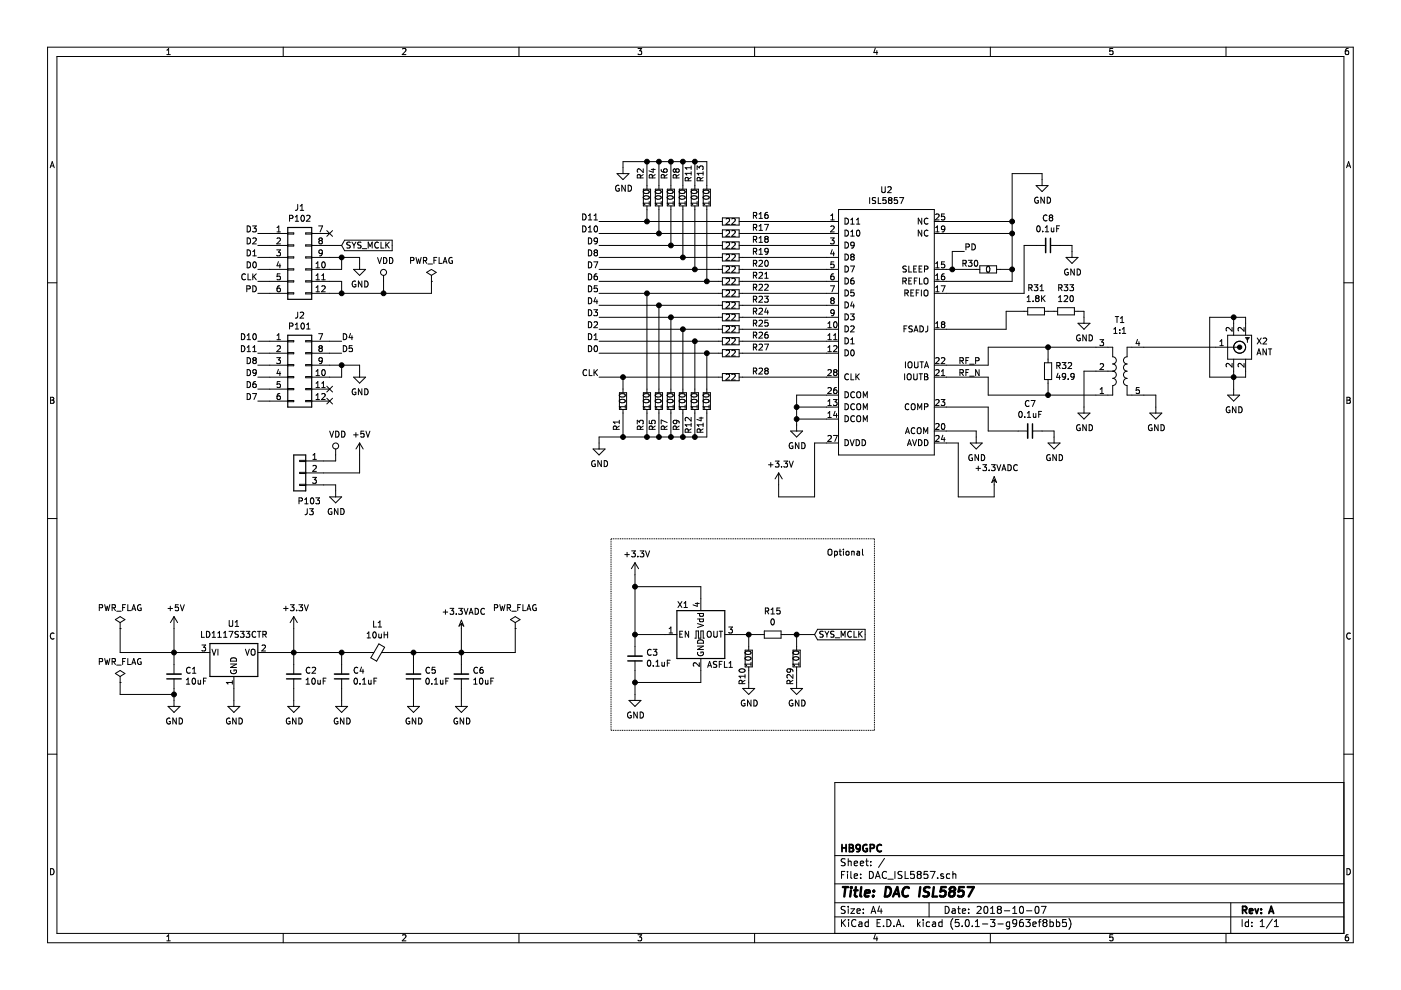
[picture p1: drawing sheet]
EESchema Schematic File Version 4
LIBS:DAC_ISL5857-cache
EELAYER 26 0
EELAYER END
$Descr A4 11693 8268
encoding utf-8
Sheet 1 1
Title "DAC ISL5857"
Date "2018-10-07"
Rev "A"
Comp "HB9GPC"
Comment1 ""
Comment2 ""
Comment3 ""
Comment4 ""
$EndDescr
$Comp
L DRA818:ISL5857 U2
U 1 1
P 7400 2750
F 0 "U2" H 7400 3915 50  0000 C CNN
F 1 "ISL5857" H 7400 3824 50  0000 C CNN
F 2 "Package_SO:TSSOP-28_4.4x9.7mm_P0.65mm" H 7350 3400 50  0001 C CNN
F 3 "" H 7350 3400 50  0001 C CNN
	1    7400 2750
	1    0    0    -1  
$EndComp
Wire Wire Line
	7900 3050 8250 3050
Wire Wire Line
	8250 3050 8250 2900
Wire Wire Line
	8250 2900 8750 2900
Wire Wire Line
	7900 3150 8250 3150
Wire Wire Line
	8250 3150 8250 3300
Wire Wire Line
	8250 3300 8750 3300
Wire Wire Line
	9150 3100 9050 3100
Wire Wire Line
	9050 3100 9050 3400
$Comp
L DRA818:ANT X2
U 1 1
P 10250 3000
F 0 "X2" V 10396 2762 50  0000 R CNN
F 1 "ANT" V 10305 2762 50  0000 R CNN
F 2 "Connector_Coaxial:SMA_Molex_73251-1153_EdgeMount_Horizontal" H 10250 3000 50  0001 C CNN
F 3 "" H 10250 3000 50  0001 C CNN
	1    10250 3000
	0    -1   -1   0   
$EndComp
Wire Wire Line
	9550 3300 9650 3300
Wire Wire Line
	9650 3300 9650 3400
Wire Wire Line
	9550 2900 10150 2900
$Comp
L Device:R_Small R32
U 1 1
P 8750 3100
F 0 "R32" H 8809 3146 50  0000 L CNN
F 1 "49.9" H 8809 3055 50  0000 L CNN
F 2 "Resistor_SMD:R_0603_1608Metric_Pad1.05x0.95mm_HandSolder" H 8750 3100 50  0001 C CNN
F 3 "~" H 8750 3100 50  0001 C CNN
	1    8750 3100
	1    0    0    -1  
$EndComp
Wire Wire Line
	8750 3000 8750 2900
Connection ~ 8750 2900
Wire Wire Line
	8750 2900 9150 2900
Wire Wire Line
	8750 3200 8750 3300
Connection ~ 8750 3300
Wire Wire Line
	8750 3300 9150 3300
Wire Wire Line
	10300 3100 10300 3150
Wire Wire Line
	10400 3150 10400 3100
Wire Wire Line
	10300 3150 10300 3250
Wire Wire Line
	10300 2700 10300 2650
Wire Wire Line
	10300 2650 10400 2650
Wire Wire Line
	10400 2650 10400 2700
Wire Wire Line
	10300 2650 10100 2650
Connection ~ 10300 2650
Wire Wire Line
	10100 3150 10300 3150
Wire Wire Line
	10100 2650 10100 3150
Connection ~ 10300 3150
Wire Wire Line
	10300 3150 10400 3150
$Comp
L Device:R_Small R31
U 1 1
P 8650 2600
F 0 "R31" V 8454 2600 50  0000 C CNN
F 1 "1.8K" V 8545 2600 50  0000 C CNN
F 2 "Resistor_SMD:R_0603_1608Metric_Pad1.05x0.95mm_HandSolder" H 8650 2600 50  0001 C CNN
F 3 "~" H 8650 2600 50  0001 C CNN
	1    8650 2600
	0    1    1    0   
$EndComp
$Comp
L Device:R_Small R33
U 1 1
P 8900 2600
F 0 "R33" V 8704 2600 50  0000 C CNN
F 1 "120" V 8795 2600 50  0000 C CNN
F 2 "Resistor_SMD:R_0603_1608Metric_Pad1.05x0.95mm_HandSolder" H 8900 2600 50  0001 C CNN
F 3 "~" H 8900 2600 50  0001 C CNN
	1    8900 2600
	0    1    1    0   
$EndComp
Wire Wire Line
	8750 2600 8800 2600
Wire Wire Line
	8400 2600 8550 2600
Wire Wire Line
	9000 2600 9050 2600
Wire Wire Line
	7900 2350 8450 2350
Wire Wire Line
	8450 1850 8450 1450
Wire Wire Line
	7900 1850 8450 1850
Connection ~ 8450 1850
Wire Wire Line
	7900 1950 8450 1950
Connection ~ 8450 1950
Wire Wire Line
	8450 1950 8450 1850
Wire Wire Line
	7900 2750 8400 2750
Wire Wire Line
	8400 2600 8400 2750
Wire Wire Line
	9050 2600 9050 2650
$Comp
L Device:C_Small C8
U 1 1
P 8750 2050
F 0 "C8" V 8521 2050 50  0000 C CNN
F 1 "0.1uF" V 8612 2050 50  0000 C CNN
F 2 "Capacitor_SMD:C_0603_1608Metric_Pad1.05x0.95mm_HandSolder" H 8750 2050 50  0001 C CNN
F 3 "~" H 8750 2050 50  0001 C CNN
	1    8750 2050
	0    1    1    0   
$EndComp
Wire Wire Line
	8650 2050 8550 2050
Wire Wire Line
	7900 2450 8550 2450
Wire Wire Line
	8850 2050 8950 2050
Wire Wire Line
	8950 2050 8950 2100
Wire Wire Line
	8550 2050 8550 2450
$Comp
L Device:C_Small C7
U 1 1
P 8600 3600
F 0 "C7" V 8371 3600 50  0000 C CNN
F 1 "0.1uF" V 8462 3600 50  0000 C CNN
F 2 "Capacitor_SMD:C_0603_1608Metric_Pad1.05x0.95mm_HandSolder" H 8600 3600 50  0001 C CNN
F 3 "~" H 8600 3600 50  0001 C CNN
	1    8600 3600
	0    1    1    0   
$EndComp
Wire Wire Line
	7900 3400 8250 3400
Wire Wire Line
	8700 3600 8800 3600
Wire Wire Line
	8800 3600 8800 3650
Wire Wire Line
	8250 3400 8250 3600
Wire Wire Line
	8250 3600 8500 3600
Wire Wire Line
	7900 3600 8150 3600
Wire Wire Line
	8150 3600 8150 3650
$Comp
L power:GND #PWR022
U 1 1
P 8700 1500
F 0 "#PWR022" H 8700 1250 50  0001 C CNN
F 1 "GND" H 8705 1327 50  0000 C CNN
F 2 "" H 8700 1500 50  0001 C CNN
F 3 "" H 8700 1500 50  0001 C CNN
	1    8700 1500
	1    0    0    -1  
$EndComp
Wire Wire Line
	6900 3300 6650 3300
Wire Wire Line
	6900 3400 6650 3400
Wire Wire Line
	6900 3500 6650 3500
Wire Wire Line
	6650 3300 6650 3400
Connection ~ 6650 3400
Wire Wire Line
	6650 3400 6650 3500
Connection ~ 6650 3500
Wire Wire Line
	6650 3500 6650 3550
$Comp
L power:+3.3V #PWR015
U 1 1
P 6500 4050
F 0 "#PWR015" H 6500 3900 50  0001 C CNN
F 1 "+3.3V" H 6515 4223 50  0000 C CNN
F 2 "" H 6500 4050 50  0001 C CNN
F 3 "" H 6500 4050 50  0001 C CNN
	1    6500 4050
	1    0    0    -1  
$EndComp
$Comp
L power:GND #PWR025
U 1 1
P 8950 2100
F 0 "#PWR025" H 8950 1850 50  0001 C CNN
F 1 "GND" H 8955 1927 50  0000 C CNN
F 2 "" H 8950 2100 50  0001 C CNN
F 3 "" H 8950 2100 50  0001 C CNN
	1    8950 2100
	1    0    0    -1  
$EndComp
$Comp
L power:GND #PWR026
U 1 1
P 9050 2650
F 0 "#PWR026" H 9050 2400 50  0001 C CNN
F 1 "GND" H 9055 2477 50  0000 C CNN
F 2 "" H 9050 2650 50  0001 C CNN
F 3 "" H 9050 2650 50  0001 C CNN
	1    9050 2650
	1    0    0    -1  
$EndComp
$Comp
L power:GND #PWR030
U 1 1
P 10300 3250
F 0 "#PWR030" H 10300 3000 50  0001 C CNN
F 1 "GND" H 10305 3077 50  0000 C CNN
F 2 "" H 10300 3250 50  0001 C CNN
F 3 "" H 10300 3250 50  0001 C CNN
	1    10300 3250
	1    0    0    -1  
$EndComp
$Comp
L power:GND #PWR029
U 1 1
P 9650 3400
F 0 "#PWR029" H 9650 3150 50  0001 C CNN
F 1 "GND" H 9655 3227 50  0000 C CNN
F 2 "" H 9650 3400 50  0001 C CNN
F 3 "" H 9650 3400 50  0001 C CNN
	1    9650 3400
	1    0    0    -1  
$EndComp
$Comp
L power:GND #PWR027
U 1 1
P 9050 3400
F 0 "#PWR027" H 9050 3150 50  0001 C CNN
F 1 "GND" H 9055 3227 50  0000 C CNN
F 2 "" H 9050 3400 50  0001 C CNN
F 3 "" H 9050 3400 50  0001 C CNN
	1    9050 3400
	1    0    0    -1  
$EndComp
$Comp
L power:GND #PWR024
U 1 1
P 8800 3650
F 0 "#PWR024" H 8800 3400 50  0001 C CNN
F 1 "GND" H 8805 3477 50  0000 C CNN
F 2 "" H 8800 3650 50  0001 C CNN
F 3 "" H 8800 3650 50  0001 C CNN
	1    8800 3650
	1    0    0    -1  
$EndComp
$Comp
L power:GND #PWR020
U 1 1
P 8150 3650
F 0 "#PWR020" H 8150 3400 50  0001 C CNN
F 1 "GND" H 8155 3477 50  0000 C CNN
F 2 "" H 8150 3650 50  0001 C CNN
F 3 "" H 8150 3650 50  0001 C CNN
	1    8150 3650
	1    0    0    -1  
$EndComp
Text Label 5000 1850 2    50   ~ 0
D11
Text Label 5000 1950 2    50   ~ 0
D10
Text Label 5000 2050 2    50   ~ 0
D9
Text Label 5000 2150 2    50   ~ 0
D8
Text Label 5000 2250 2    50   ~ 0
D7
Text Label 5000 2350 2    50   ~ 0
D6
Text Label 5000 2450 2    50   ~ 0
D5
Text Label 5000 2550 2    50   ~ 0
D4
Text Label 5000 2650 2    50   ~ 0
D3
Text Label 5000 2750 2    50   ~ 0
D2
Text Label 5000 2850 2    50   ~ 0
D1
Text Label 5000 2950 2    50   ~ 0
D0
Text Label 5000 3150 2    50   ~ 0
CLK
Text Label 8000 3050 0    50   ~ 0
RF_P
Text Label 8000 3150 0    50   ~ 0
RF_N
$Comp
L DRA818:MABAES0060 T1
U 1 1
P 9350 3100
F 0 "T1" H 9350 2675 50  0000 C CNN
F 1 "1:1" H 9350 2766 50  0000 C CNN
F 2 "dra818:MABAES0060" H 9350 2750 50  0001 C CNN
F 3 "http://cdn.macom.com/datasheets/MABAES0060.pdf" H 9350 3100 50  0001 C CNN
	1    9350 3100
	-1   0    0    1   
$EndComp
$Comp
L power:GND #PWR04
U 1 1
P 2800 4100
F 0 "#PWR04" H 2800 3850 50  0001 C CNN
F 1 "GND" H 2805 3927 50  0000 C CNN
F 2 "" H 2800 4100 50  0001 C CNN
F 3 "" H 2800 4100 50  0001 C CNN
	1    2800 4100
	1    0    0    -1  
$EndComp
$Comp
L power:+5V #PWR08
U 1 1
P 3000 3800
F 0 "#PWR08" H 3000 3650 50  0001 C CNN
F 1 "+5V" H 3015 3973 50  0000 C CNN
F 2 "" H 3000 3800 50  0001 C CNN
F 3 "" H 3000 3800 50  0001 C CNN
	1    3000 3800
	1    0    0    -1  
$EndComp
$Comp
L power:GND #PWR019
U 1 1
P 6650 3550
F 0 "#PWR019" H 6650 3300 50  0001 C CNN
F 1 "GND" H 6655 3377 50  0000 C CNN
F 2 "" H 6650 3550 50  0001 C CNN
F 3 "" H 6650 3550 50  0001 C CNN
	1    6650 3550
	1    0    0    -1  
$EndComp
Wire Wire Line
	2700 4050 2800 4050
Wire Wire Line
	2800 4050 2800 4100
Wire Wire Line
	2700 3950 3000 3950
Wire Wire Line
	3000 3950 3000 3800
Wire Wire Line
	6900 3700 6800 3700
$Comp
L Connector_Generic:Conn_02x06_Top_Bottom J2
U 1 1
P 2450 3050
F 0 "J2" H 2500 3467 50  0000 C CNN
F 1 "P101" H 2500 3376 50  0000 C CNN
F 2 "Connector_PinHeader_2.54mm:PinHeader_2x06_P2.54mm_Vertical" H 2450 3050 50  0001 C CNN
F 3 "~" H 2450 3050 50  0001 C CNN
	1    2450 3050
	1    0    0    -1  
$EndComp
$Comp
L Connector_Generic:Conn_01x03 J3
U 1 1
P 2500 3950
F 0 "J3" H 2420 3625 50  0000 C CNN
F 1 "P103" H 2420 3716 50  0000 C CNN
F 2 "Connector_PinHeader_2.54mm:PinHeader_1x03_P2.54mm_Vertical" H 2500 3950 50  0001 C CNN
F 3 "~" H 2500 3950 50  0001 C CNN
	1    2500 3950
	-1   0    0    -1  
$EndComp
$Comp
L Connector_Generic:Conn_02x06_Top_Bottom J1
U 1 1
P 2450 2150
F 0 "J1" H 2500 2567 50  0000 C CNN
F 1 "P102" H 2500 2476 50  0000 C CNN
F 2 "Connector_PinHeader_2.54mm:PinHeader_2x06_P2.54mm_Vertical" H 2450 2150 50  0001 C CNN
F 3 "~" H 2450 2150 50  0001 C CNN
	1    2450 2150
	1    0    0    -1  
$EndComp
Wire Wire Line
	2750 2350 2850 2350
Wire Wire Line
	2850 2350 2850 2450
Wire Wire Line
	2850 2450 2750 2450
Wire Wire Line
	2750 2150 2850 2150
Wire Wire Line
	2850 2150 2850 2250
Wire Wire Line
	2850 2250 2750 2250
Wire Wire Line
	2850 2150 3000 2150
Wire Wire Line
	3000 2150 3000 2200
Connection ~ 2850 2150
$Comp
L power:GND #PWR06
U 1 1
P 3000 2200
F 0 "#PWR06" H 3000 1950 50  0001 C CNN
F 1 "GND" H 3005 2027 50  0000 C CNN
F 2 "" H 3000 2200 50  0001 C CNN
F 3 "" H 3000 2200 50  0001 C CNN
	1    3000 2200
	1    0    0    -1  
$EndComp
Wire Wire Line
	2850 2450 3200 2450
Wire Wire Line
	3200 2450 3200 2350
Connection ~ 2850 2450
Wire Wire Line
	2750 2050 2850 2050
Wire Wire Line
	2750 3050 2850 3050
Wire Wire Line
	2850 3050 2850 3150
Wire Wire Line
	2850 3150 2750 3150
Wire Wire Line
	2850 3050 3000 3050
Wire Wire Line
	3000 3050 3000 3100
Connection ~ 2850 3050
$Comp
L power:GND #PWR07
U 1 1
P 3000 3100
F 0 "#PWR07" H 3000 2850 50  0001 C CNN
F 1 "GND" H 3005 2927 50  0000 C CNN
F 2 "" H 3000 3100 50  0001 C CNN
F 3 "" H 3000 3100 50  0001 C CNN
	1    3000 3100
	1    0    0    -1  
$EndComp
NoConn ~ 2750 3250
NoConn ~ 2750 3350
NoConn ~ 2750 1950
Wire Wire Line
	2250 1950 2150 1950
Wire Wire Line
	2250 2050 2150 2050
Wire Wire Line
	2250 2150 2150 2150
Wire Wire Line
	2250 2250 2150 2250
Text Label 2150 1950 2    50   ~ 0
D3
Text Label 2150 2050 2    50   ~ 0
D2
Text Label 2150 2150 2    50   ~ 0
D1
Text Label 2150 2250 2    50   ~ 0
D0
Wire Wire Line
	2750 2850 2850 2850
Wire Wire Line
	2750 2950 2850 2950
Wire Wire Line
	2250 2850 2150 2850
Wire Wire Line
	2250 2950 2150 2950
Wire Wire Line
	2250 3050 2150 3050
Wire Wire Line
	2250 3150 2150 3150
Wire Wire Line
	2250 3250 2150 3250
Wire Wire Line
	2250 3350 2150 3350
Text Label 2150 2850 2    50   ~ 0
D10
Text Label 2150 2950 2    50   ~ 0
D11
Text Label 2150 3050 2    50   ~ 0
D8
Text Label 2150 3150 2    50   ~ 0
D9
Text Label 2150 3250 2    50   ~ 0
D6
Text Label 2150 3350 2    50   ~ 0
D7
Text Label 2850 2850 0    50   ~ 0
D4
Text Label 2850 2950 0    50   ~ 0
D5
Wire Wire Line
	7900 3700 8000 3700
Wire Wire Line
	2700 3850 2800 3850
Wire Wire Line
	2800 3850 2800 3800
$Comp
L power:VDD #PWR03
U 1 1
P 2800 3800
F 0 "#PWR03" H 2800 3650 50  0001 C CNN
F 1 "VDD" H 2817 3973 50  0000 C CNN
F 2 "" H 2800 3800 50  0001 C CNN
F 3 "" H 2800 3800 50  0001 C CNN
	1    2800 3800
	1    0    0    -1  
$EndComp
$Comp
L power:VDD #PWR09
U 1 1
P 3200 2350
F 0 "#PWR09" H 3200 2200 50  0001 C CNN
F 1 "VDD" H 3217 2523 50  0000 C CNN
F 2 "" H 3200 2350 50  0001 C CNN
F 3 "" H 3200 2350 50  0001 C CNN
	1    3200 2350
	1    0    0    -1  
$EndComp
$Comp
L Device:R_Small R16
U 1 1
P 6100 1850
F 0 "R16" V 6050 2100 50  0000 C CNN
F 1 "22" V 6100 1850 50  0000 C CNN
F 2 "Resistor_SMD:R_0402_1005Metric" H 6100 1850 50  0001 C CNN
F 3 "~" H 6100 1850 50  0001 C CNN
	1    6100 1850
	0    1    1    0   
$EndComp
$Comp
L Device:R_Small R17
U 1 1
P 6100 1950
F 0 "R17" V 6050 2200 50  0000 C CNN
F 1 "22" V 6100 1950 50  0000 C CNN
F 2 "Resistor_SMD:R_0402_1005Metric" H 6100 1950 50  0001 C CNN
F 3 "~" H 6100 1950 50  0001 C CNN
	1    6100 1950
	0    1    1    0   
$EndComp
$Comp
L Device:R_Small R18
U 1 1
P 6100 2050
F 0 "R18" V 6050 2300 50  0000 C CNN
F 1 "22" V 6100 2050 50  0000 C CNN
F 2 "Resistor_SMD:R_0402_1005Metric" H 6100 2050 50  0001 C CNN
F 3 "~" H 6100 2050 50  0001 C CNN
	1    6100 2050
	0    1    1    0   
$EndComp
$Comp
L Device:R_Small R19
U 1 1
P 6100 2150
F 0 "R19" V 6050 2400 50  0000 C CNN
F 1 "22" V 6100 2150 50  0000 C CNN
F 2 "Resistor_SMD:R_0402_1005Metric" H 6100 2150 50  0001 C CNN
F 3 "~" H 6100 2150 50  0001 C CNN
	1    6100 2150
	0    1    1    0   
$EndComp
$Comp
L Device:R_Small R20
U 1 1
P 6100 2250
F 0 "R20" V 6050 2500 50  0000 C CNN
F 1 "22" V 6100 2250 50  0000 C CNN
F 2 "Resistor_SMD:R_0402_1005Metric" H 6100 2250 50  0001 C CNN
F 3 "~" H 6100 2250 50  0001 C CNN
	1    6100 2250
	0    1    1    0   
$EndComp
$Comp
L Device:R_Small R21
U 1 1
P 6100 2350
F 0 "R21" V 6050 2600 50  0000 C CNN
F 1 "22" V 6100 2350 50  0000 C CNN
F 2 "Resistor_SMD:R_0402_1005Metric" H 6100 2350 50  0001 C CNN
F 3 "~" H 6100 2350 50  0001 C CNN
	1    6100 2350
	0    1    1    0   
$EndComp
$Comp
L Device:R_Small R22
U 1 1
P 6100 2450
F 0 "R22" V 6050 2700 50  0000 C CNN
F 1 "22" V 6100 2450 50  0000 C CNN
F 2 "Resistor_SMD:R_0402_1005Metric" H 6100 2450 50  0001 C CNN
F 3 "~" H 6100 2450 50  0001 C CNN
	1    6100 2450
	0    1    1    0   
$EndComp
$Comp
L Device:R_Small R23
U 1 1
P 6100 2550
F 0 "R23" V 6050 2800 50  0000 C CNN
F 1 "22" V 6100 2550 50  0000 C CNN
F 2 "Resistor_SMD:R_0402_1005Metric" H 6100 2550 50  0001 C CNN
F 3 "~" H 6100 2550 50  0001 C CNN
	1    6100 2550
	0    1    1    0   
$EndComp
$Comp
L Device:R_Small R24
U 1 1
P 6100 2650
F 0 "R24" V 6050 2900 50  0000 C CNN
F 1 "22" V 6100 2650 50  0000 C CNN
F 2 "Resistor_SMD:R_0402_1005Metric" H 6100 2650 50  0001 C CNN
F 3 "~" H 6100 2650 50  0001 C CNN
	1    6100 2650
	0    1    1    0   
$EndComp
$Comp
L Device:R_Small R25
U 1 1
P 6100 2750
F 0 "R25" V 6050 3000 50  0000 C CNN
F 1 "22" V 6100 2750 50  0000 C CNN
F 2 "Resistor_SMD:R_0402_1005Metric" H 6100 2750 50  0001 C CNN
F 3 "~" H 6100 2750 50  0001 C CNN
	1    6100 2750
	0    1    1    0   
$EndComp
$Comp
L Device:R_Small R26
U 1 1
P 6100 2850
F 0 "R26" V 6050 3100 50  0000 C CNN
F 1 "22" V 6100 2850 50  0000 C CNN
F 2 "Resistor_SMD:R_0402_1005Metric" H 6100 2850 50  0001 C CNN
F 3 "~" H 6100 2850 50  0001 C CNN
	1    6100 2850
	0    1    1    0   
$EndComp
$Comp
L Device:R_Small R27
U 1 1
P 6100 2950
F 0 "R27" V 6050 3200 50  0000 C CNN
F 1 "22" V 6100 2950 50  0000 C CNN
F 2 "Resistor_SMD:R_0402_1005Metric" H 6100 2950 50  0001 C CNN
F 3 "~" H 6100 2950 50  0001 C CNN
	1    6100 2950
	0    1    1    0   
$EndComp
$Comp
L Device:R_Small R13
U 1 1
P 5900 1650
F 0 "R13" V 5950 1450 50  0000 C CNN
F 1 "100" V 5900 1650 50  0000 C CNN
F 2 "Resistor_SMD:R_0402_1005Metric" H 5900 1650 50  0001 C CNN
F 3 "~" H 5900 1650 50  0001 C CNN
	1    5900 1650
	-1   0    0    1   
$EndComp
$Comp
L Device:R_Small R11
U 1 1
P 5800 1650
F 0 "R11" V 5850 1450 50  0000 C CNN
F 1 "100" V 5800 1650 50  0000 C CNN
F 2 "Resistor_SMD:R_0402_1005Metric" H 5800 1650 50  0001 C CNN
F 3 "~" H 5800 1650 50  0001 C CNN
	1    5800 1650
	-1   0    0    1   
$EndComp
$Comp
L Device:R_Small R8
U 1 1
P 5700 1650
F 0 "R8" V 5750 1450 50  0000 C CNN
F 1 "100" V 5700 1650 50  0000 C CNN
F 2 "Resistor_SMD:R_0402_1005Metric" H 5700 1650 50  0001 C CNN
F 3 "~" H 5700 1650 50  0001 C CNN
	1    5700 1650
	-1   0    0    1   
$EndComp
$Comp
L Device:R_Small R6
U 1 1
P 5600 1650
F 0 "R6" V 5650 1450 50  0000 C CNN
F 1 "100" V 5600 1650 50  0000 C CNN
F 2 "Resistor_SMD:R_0402_1005Metric" H 5600 1650 50  0001 C CNN
F 3 "~" H 5600 1650 50  0001 C CNN
	1    5600 1650
	-1   0    0    1   
$EndComp
$Comp
L Device:R_Small R4
U 1 1
P 5500 1650
F 0 "R4" V 5550 1450 50  0000 C CNN
F 1 "100" V 5500 1650 50  0000 C CNN
F 2 "Resistor_SMD:R_0402_1005Metric" H 5500 1650 50  0001 C CNN
F 3 "~" H 5500 1650 50  0001 C CNN
	1    5500 1650
	-1   0    0    1   
$EndComp
$Comp
L Device:R_Small R2
U 1 1
P 5400 1650
F 0 "R2" V 5450 1450 50  0000 C CNN
F 1 "100" V 5400 1650 50  0000 C CNN
F 2 "Resistor_SMD:R_0402_1005Metric" H 5400 1650 50  0001 C CNN
F 3 "~" H 5400 1650 50  0001 C CNN
	1    5400 1650
	-1   0    0    1   
$EndComp
$Comp
L Device:R_Small R14
U 1 1
P 5900 3350
F 0 "R14" V 5950 3550 50  0000 C CNN
F 1 "100" V 5900 3350 50  0000 C CNN
F 2 "Resistor_SMD:R_0402_1005Metric" H 5900 3350 50  0001 C CNN
F 3 "~" H 5900 3350 50  0001 C CNN
	1    5900 3350
	-1   0    0    1   
$EndComp
$Comp
L Device:R_Small R12
U 1 1
P 5800 3350
F 0 "R12" V 5850 3550 50  0000 C CNN
F 1 "100" V 5800 3350 50  0000 C CNN
F 2 "Resistor_SMD:R_0402_1005Metric" H 5800 3350 50  0001 C CNN
F 3 "~" H 5800 3350 50  0001 C CNN
	1    5800 3350
	-1   0    0    1   
$EndComp
$Comp
L Device:R_Small R9
U 1 1
P 5700 3350
F 0 "R9" V 5750 3550 50  0000 C CNN
F 1 "100" V 5700 3350 50  0000 C CNN
F 2 "Resistor_SMD:R_0402_1005Metric" H 5700 3350 50  0001 C CNN
F 3 "~" H 5700 3350 50  0001 C CNN
	1    5700 3350
	-1   0    0    1   
$EndComp
$Comp
L Device:R_Small R7
U 1 1
P 5600 3350
F 0 "R7" V 5650 3550 50  0000 C CNN
F 1 "100" V 5600 3350 50  0000 C CNN
F 2 "Resistor_SMD:R_0402_1005Metric" H 5600 3350 50  0001 C CNN
F 3 "~" H 5600 3350 50  0001 C CNN
	1    5600 3350
	-1   0    0    1   
$EndComp
$Comp
L Device:R_Small R5
U 1 1
P 5500 3350
F 0 "R5" V 5550 3550 50  0000 C CNN
F 1 "100" V 5500 3350 50  0000 C CNN
F 2 "Resistor_SMD:R_0402_1005Metric" H 5500 3350 50  0001 C CNN
F 3 "~" H 5500 3350 50  0001 C CNN
	1    5500 3350
	-1   0    0    1   
$EndComp
$Comp
L Device:R_Small R3
U 1 1
P 5400 3350
F 0 "R3" V 5450 3550 50  0000 C CNN
F 1 "100" V 5400 3350 50  0000 C CNN
F 2 "Resistor_SMD:R_0402_1005Metric" H 5400 3350 50  0001 C CNN
F 3 "~" H 5400 3350 50  0001 C CNN
	1    5400 3350
	-1   0    0    1   
$EndComp
Wire Wire Line
	6000 1850 5400 1850
Wire Wire Line
	6000 2050 5600 2050
Wire Wire Line
	6000 2250 5800 2250
Wire Wire Line
	6000 2450 5400 2450
Wire Wire Line
	6000 2750 5700 2750
Wire Wire Line
	6000 2950 5900 2950
$Comp
L Device:R_Small R28
U 1 1
P 6100 3150
F 0 "R28" V 6050 3400 50  0000 C CNN
F 1 "22" V 6100 3150 50  0000 C CNN
F 2 "Resistor_SMD:R_0402_1005Metric" H 6100 3150 50  0001 C CNN
F 3 "~" H 6100 3150 50  0001 C CNN
	1    6100 3150
	0    1    1    0   
$EndComp
Wire Wire Line
	5400 1750 5400 1850
Connection ~ 5400 1850
Wire Wire Line
	5500 1750 5500 1950
Connection ~ 5500 1950
Wire Wire Line
	5500 1950 6000 1950
Wire Wire Line
	5600 1750 5600 2050
Connection ~ 5600 2050
Wire Wire Line
	5700 1750 5700 2150
Connection ~ 5700 2150
Wire Wire Line
	5700 2150 6000 2150
Wire Wire Line
	5800 1750 5800 2250
Connection ~ 5800 2250
Wire Wire Line
	5900 1750 5900 2350
Connection ~ 5900 2350
Wire Wire Line
	5900 2350 6000 2350
Wire Wire Line
	5400 2450 5400 3250
Connection ~ 5400 2450
Wire Wire Line
	5600 3250 5600 2650
Connection ~ 5600 2650
Wire Wire Line
	5600 2650 6000 2650
Wire Wire Line
	5500 2550 5500 3250
Connection ~ 5500 2550
Wire Wire Line
	5500 2550 6000 2550
Wire Wire Line
	5700 3250 5700 2750
Connection ~ 5700 2750
Wire Wire Line
	5800 3250 5800 2850
Connection ~ 5800 2850
Wire Wire Line
	5800 2850 6000 2850
Wire Wire Line
	5900 3250 5900 2950
Connection ~ 5900 2950
$Comp
L Device:R_Small R1
U 1 1
P 5200 3350
F 0 "R1" V 5250 3550 50  0000 C CNN
F 1 "100" V 5200 3350 50  0000 C CNN
F 2 "Resistor_SMD:R_0402_1005Metric" H 5200 3350 50  0001 C CNN
F 3 "~" H 5200 3350 50  0001 C CNN
	1    5200 3350
	-1   0    0    1   
$EndComp
Wire Wire Line
	5000 3150 5200 3150
Wire Wire Line
	5200 3150 5200 3250
Connection ~ 5200 3150
Wire Wire Line
	5200 3150 6000 3150
Wire Wire Line
	5000 2950 5900 2950
Wire Wire Line
	5000 2850 5800 2850
Wire Wire Line
	5000 2750 5700 2750
Wire Wire Line
	5000 2650 5600 2650
Wire Wire Line
	5000 2550 5500 2550
Wire Wire Line
	5000 2450 5400 2450
Wire Wire Line
	5000 2350 5900 2350
Wire Wire Line
	5000 2250 5800 2250
Wire Wire Line
	5000 2150 5700 2150
Wire Wire Line
	5000 2050 5600 2050
Wire Wire Line
	5000 1950 5500 1950
Wire Wire Line
	5000 1850 5400 1850
Wire Wire Line
	5400 1550 5400 1350
Wire Wire Line
	5500 1550 5500 1350
Wire Wire Line
	5600 1550 5600 1350
Wire Wire Line
	5700 1350 5700 1550
Wire Wire Line
	5800 1550 5800 1350
Wire Wire Line
	5900 1550 5900 1350
Wire Wire Line
	5900 1350 5800 1350
Connection ~ 5400 1350
Wire Wire Line
	5400 1350 5200 1350
Connection ~ 5500 1350
Wire Wire Line
	5500 1350 5400 1350
Connection ~ 5600 1350
Wire Wire Line
	5600 1350 5500 1350
Connection ~ 5700 1350
Wire Wire Line
	5700 1350 5600 1350
Connection ~ 5800 1350
Wire Wire Line
	5800 1350 5700 1350
Wire Wire Line
	5900 3650 5800 3650
Connection ~ 5200 3650
Wire Wire Line
	5200 3650 5000 3650
Connection ~ 5400 3650
Wire Wire Line
	5400 3650 5200 3650
Connection ~ 5500 3650
Wire Wire Line
	5500 3650 5400 3650
Connection ~ 5600 3650
Wire Wire Line
	5600 3650 5500 3650
Connection ~ 5700 3650
Wire Wire Line
	5700 3650 5600 3650
Connection ~ 5800 3650
Wire Wire Line
	5800 3650 5700 3650
$Comp
L power:GND #PWR012
U 1 1
P 5000 3700
F 0 "#PWR012" H 5000 3450 50  0001 C CNN
F 1 "GND" H 5005 3527 50  0000 C CNN
F 2 "" H 5000 3700 50  0001 C CNN
F 3 "" H 5000 3700 50  0001 C CNN
	1    5000 3700
	1    0    0    -1  
$EndComp
$Comp
L power:GND #PWR013
U 1 1
P 5200 1400
F 0 "#PWR013" H 5200 1150 50  0001 C CNN
F 1 "GND" H 5205 1227 50  0000 C CNN
F 2 "" H 5200 1400 50  0001 C CNN
F 3 "" H 5200 1400 50  0001 C CNN
	1    5200 1400
	1    0    0    -1  
$EndComp
Wire Wire Line
	5200 1350 5200 1400
$Comp
L Oscillator:ASE-xxxMHz X1
U 1 1
P 5850 5300
F 0 "X1" H 5650 5550 50  0000 L CNN
F 1 "ASFL1" H 5900 5050 50  0000 L CNN
F 2 "DRA818:Crystal_SMD_Abracon_ASFL1-4pin_5.0x3.2mm" H 6550 4950 50  0001 C CNN
F 3 "http://www.abracon.com/Oscillators/ASV.pdf" H 5750 5300 50  0001 C CNN
	1    5850 5300
	1    0    0    -1  
$EndComp
$Comp
L Device:C_Small C3
U 1 1
P 5300 5500
F 0 "C3" H 5208 5454 50  0000 R CNN
F 1 "0.1uF" H 5208 5545 50  0000 R CNN
F 2 "Capacitor_SMD:C_0603_1608Metric_Pad1.05x0.95mm_HandSolder" H 5300 5500 50  0001 C CNN
F 3 "~" H 5300 5500 50  0001 C CNN
	1    5300 5500
	-1   0    0    1   
$EndComp
$Comp
L Device:R_Small R15
U 1 1
P 6450 5300
F 0 "R15" V 6254 5300 50  0000 C CNN
F 1 "0" V 6345 5300 50  0000 C CNN
F 2 "Resistor_SMD:R_0402_1005Metric" H 6450 5300 50  0001 C CNN
F 3 "~" H 6450 5300 50  0001 C CNN
	1    6450 5300
	0    1    1    0   
$EndComp
$Comp
L power:GND #PWR011
U 1 1
P 5300 5800
F 0 "#PWR011" H 5300 5550 50  0001 C CNN
F 1 "GND" H 5305 5627 50  0000 C CNN
F 2 "" H 5300 5800 50  0001 C CNN
F 3 "" H 5300 5800 50  0001 C CNN
	1    5300 5800
	1    0    0    -1  
$EndComp
$Comp
L power:+3.3V #PWR010
U 1 1
P 5300 4800
F 0 "#PWR010" H 5300 4650 50  0001 C CNN
F 1 "+3.3V" H 5315 4973 50  0000 C CNN
F 2 "" H 5300 4800 50  0001 C CNN
F 3 "" H 5300 4800 50  0001 C CNN
	1    5300 4800
	1    0    0    -1  
$EndComp
Wire Wire Line
	5550 5300 5300 5300
Wire Wire Line
	5850 5000 5850 4900
Wire Wire Line
	5850 4900 5300 4900
Wire Wire Line
	5300 5300 5300 4900
Connection ~ 5300 4900
Wire Wire Line
	5300 4900 5300 4800
Wire Wire Line
	5850 5600 5850 5700
Wire Wire Line
	5850 5700 5300 5700
Wire Wire Line
	5300 5400 5300 5300
Connection ~ 5300 5300
Wire Wire Line
	5300 5600 5300 5700
Connection ~ 5300 5700
Wire Wire Line
	5300 5700 5300 5800
Wire Wire Line
	6150 5300 6250 5300
Text GLabel 6800 5300 2    50   Input ~ 0
SYS_MCLK
Wire Wire Line
	5900 3450 5900 3650
Wire Wire Line
	5800 3450 5800 3650
Wire Wire Line
	5700 3450 5700 3650
Wire Wire Line
	5600 3450 5600 3650
Wire Wire Line
	5500 3450 5500 3650
Wire Wire Line
	5400 3450 5400 3650
Wire Wire Line
	5200 3450 5200 3650
Wire Wire Line
	5000 3650 5000 3700
Wire Wire Line
	8450 1950 8450 2250
Wire Wire Line
	8450 1450 8700 1450
Wire Wire Line
	8700 1450 8700 1500
$Comp
L Device:R_Small R30
U 1 1
P 8250 2250
F 0 "R30" V 8200 2100 50  0000 C CNN
F 1 "0" V 8250 2250 50  0000 C CNN
F 2 "Resistor_SMD:R_0603_1608Metric_Pad1.05x0.95mm_HandSolder" H 8250 2250 50  0001 C CNN
F 3 "~" H 8250 2250 50  0001 C CNN
	1    8250 2250
	0    1    1    0   
$EndComp
Wire Wire Line
	8350 2250 8450 2250
Connection ~ 8450 2250
Wire Wire Line
	8450 2250 8450 2350
Wire Wire Line
	7900 2250 7950 2250
Wire Wire Line
	7950 2250 7950 2100
Connection ~ 7950 2250
Wire Wire Line
	7950 2250 8150 2250
Text GLabel 2850 2050 2    50   Input ~ 0
SYS_MCLK
Wire Wire Line
	2150 2350 2250 2350
Wire Wire Line
	2250 2450 2150 2450
Wire Wire Line
	7950 2100 8050 2100
Wire Wire Line
	6650 5300 6650 5400
Wire Wire Line
	6650 5600 6650 5700
$Comp
L power:GND #PWR017
U 1 1
P 6650 5700
F 0 "#PWR017" H 6650 5450 50  0001 C CNN
F 1 "GND" H 6655 5527 50  0000 C CNN
F 2 "" H 6650 5700 50  0001 C CNN
F 3 "" H 6650 5700 50  0001 C CNN
	1    6650 5700
	1    0    0    -1  
$EndComp
$Comp
L Device:R_Small R29
U 1 1
P 6650 5500
F 0 "R29" V 6700 5650 50  0000 C CNN
F 1 "100" V 6650 5500 50  0000 C CNN
F 2 "Resistor_SMD:R_0402_1005Metric" H 6650 5500 50  0001 C CNN
F 3 "~" H 6650 5500 50  0001 C CNN
	1    6650 5500
	-1   0    0    1   
$EndComp
Connection ~ 6650 5300
Wire Wire Line
	6650 5300 6800 5300
Wire Wire Line
	6550 5300 6650 5300
Wire Wire Line
	6200 1850 6900 1850
Wire Wire Line
	6200 1950 6900 1950
Wire Wire Line
	6200 2050 6900 2050
Wire Wire Line
	6200 2150 6900 2150
Wire Wire Line
	6200 2250 6900 2250
Wire Wire Line
	6200 2350 6900 2350
Wire Wire Line
	6200 2450 6900 2450
Wire Wire Line
	6200 2550 6900 2550
Wire Wire Line
	6200 2650 6900 2650
Wire Wire Line
	6200 2750 6900 2750
Wire Wire Line
	6200 2850 6900 2850
Wire Wire Line
	6200 2950 6900 2950
Wire Wire Line
	6200 3150 6900 3150
Wire Notes Line
	5100 4500 7300 4500
Wire Notes Line
	7300 4500 7300 6100
Wire Notes Line
	7300 6100 5100 6100
Wire Notes Line
	5100 6100 5100 4500
Text Notes 6900 4650 0    50   ~ 0
Optional
$Comp
L Device:R_Small R10
U 1 1
P 6250 5500
F 0 "R10" V 6300 5650 50  0000 C CNN
F 1 "100" V 6250 5500 50  0000 C CNN
F 2 "Resistor_SMD:R_0402_1005Metric" H 6250 5500 50  0001 C CNN
F 3 "~" H 6250 5500 50  0001 C CNN
	1    6250 5500
	-1   0    0    1   
$EndComp
Wire Wire Line
	6250 5400 6250 5300
Connection ~ 6250 5300
Wire Wire Line
	6250 5300 6350 5300
Wire Wire Line
	6250 5600 6250 5700
$Comp
L power:GND #PWR014
U 1 1
P 6250 5700
F 0 "#PWR014" H 6250 5450 50  0001 C CNN
F 1 "GND" H 6255 5527 50  0000 C CNN
F 2 "" H 6250 5700 50  0001 C CNN
F 3 "" H 6250 5700 50  0001 C CNN
	1    6250 5700
	1    0    0    -1  
$EndComp
Text Label 2150 2350 2    50   ~ 0
CLK
Text Label 8050 2100 0    50   ~ 0
PD
Text Label 2150 2450 2    50   ~ 0
PD
$Comp
L Regulator_Linear:LD1117S33TR_SOT223 U1
U 1 1
P 1950 5450
F 0 "U1" H 1950 5692 50  0000 C CNN
F 1 "LD1117S33CTR" H 1950 5601 50  0000 C CNN
F 2 "Package_TO_SOT_SMD:SOT-223-3_TabPin2" H 1950 5650 50  0001 C CNN
F 3 "http://www.st.com/st-web-ui/static/active/en/resource/technical/document/datasheet/CD00000544.pdf" H 2050 5200 50  0001 C CNN
	1    1950 5450
	1    0    0    -1  
$EndComp
$Comp
L power:+3.3V #PWR0101
U 1 1
P 2450 5250
F 0 "#PWR0101" H 2450 5100 50  0001 C CNN
F 1 "+3.3V" H 2465 5423 50  0000 C CNN
F 2 "" H 2450 5250 50  0001 C CNN
F 3 "" H 2450 5250 50  0001 C CNN
	1    2450 5250
	1    0    0    -1  
$EndComp
$Comp
L power:+5V #PWR0102
U 1 1
P 1450 5250
F 0 "#PWR0102" H 1450 5100 50  0001 C CNN
F 1 "+5V" H 1465 5423 50  0000 C CNN
F 2 "" H 1450 5250 50  0001 C CNN
F 3 "" H 1450 5250 50  0001 C CNN
	1    1450 5250
	1    0    0    -1  
$EndComp
$Comp
L Device:C_Small C2
U 1 1
P 2450 5650
F 0 "C2" H 2358 5604 50  0000 R CNN
F 1 "10uF" H 2358 5695 50  0000 R CNN
F 2 "Capacitor_SMD:C_0805_2012Metric_Pad1.15x1.40mm_HandSolder" H 2450 5650 50  0001 C CNN
F 3 "~" H 2450 5650 50  0001 C CNN
	1    2450 5650
	-1   0    0    1   
$EndComp
$Comp
L Device:C_Small C1
U 1 1
P 1450 5650
F 0 "C1" H 1358 5604 50  0000 R CNN
F 1 "10uF" H 1358 5695 50  0000 R CNN
F 2 "Capacitor_SMD:C_0805_2012Metric_Pad1.15x1.40mm_HandSolder" H 1450 5650 50  0001 C CNN
F 3 "~" H 1450 5650 50  0001 C CNN
	1    1450 5650
	-1   0    0    1   
$EndComp
$Comp
L power:GND #PWR0103
U 1 1
P 1450 5850
F 0 "#PWR0103" H 1450 5600 50  0001 C CNN
F 1 "GND" H 1455 5677 50  0000 C CNN
F 2 "" H 1450 5850 50  0001 C CNN
F 3 "" H 1450 5850 50  0001 C CNN
	1    1450 5850
	1    0    0    -1  
$EndComp
$Comp
L power:GND #PWR0104
U 1 1
P 2450 5850
F 0 "#PWR0104" H 2450 5600 50  0001 C CNN
F 1 "GND" H 2455 5677 50  0000 C CNN
F 2 "" H 2450 5850 50  0001 C CNN
F 3 "" H 2450 5850 50  0001 C CNN
	1    2450 5850
	1    0    0    -1  
$EndComp
$Comp
L power:GND #PWR0105
U 1 1
P 1950 5850
F 0 "#PWR0105" H 1950 5600 50  0001 C CNN
F 1 "GND" H 1955 5677 50  0000 C CNN
F 2 "" H 1950 5850 50  0001 C CNN
F 3 "" H 1950 5850 50  0001 C CNN
	1    1950 5850
	1    0    0    -1  
$EndComp
Wire Wire Line
	1450 5250 1450 5450
Wire Wire Line
	1650 5450 1450 5450
Connection ~ 1450 5450
Wire Wire Line
	1450 5450 1450 5550
Wire Wire Line
	2450 5250 2450 5450
Wire Wire Line
	2250 5450 2450 5450
Connection ~ 2450 5450
Wire Wire Line
	2450 5450 2450 5550
Wire Wire Line
	1450 5750 1450 5800
Wire Wire Line
	1950 5750 1950 5850
Wire Wire Line
	2450 5750 2450 5850
$Comp
L Device:C_Small C6
U 1 1
P 3850 5650
F 0 "C6" H 3758 5604 50  0000 R CNN
F 1 "10uF" H 3758 5695 50  0000 R CNN
F 2 "Capacitor_SMD:C_0603_1608Metric_Pad1.05x0.95mm_HandSolder" H 3850 5650 50  0001 C CNN
F 3 "~" H 3850 5650 50  0001 C CNN
	1    3850 5650
	-1   0    0    1   
$EndComp
$Comp
L Device:C_Small C5
U 1 1
P 3450 5650
F 0 "C5" H 3358 5604 50  0000 R CNN
F 1 "0.1uF" H 3358 5695 50  0000 R CNN
F 2 "Capacitor_SMD:C_0603_1608Metric_Pad1.05x0.95mm_HandSolder" H 3450 5650 50  0001 C CNN
F 3 "~" H 3450 5650 50  0001 C CNN
	1    3450 5650
	-1   0    0    1   
$EndComp
$Comp
L Device:C_Small C4
U 1 1
P 2850 5650
F 0 "C4" H 2758 5604 50  0000 R CNN
F 1 "0.1uF" H 2758 5695 50  0000 R CNN
F 2 "Capacitor_SMD:C_0603_1608Metric_Pad1.05x0.95mm_HandSolder" H 2850 5650 50  0001 C CNN
F 3 "~" H 2850 5650 50  0001 C CNN
	1    2850 5650
	-1   0    0    1   
$EndComp
$Comp
L Device:Ferrite_Bead_Small L1
U 1 1
P 3150 5450
F 0 "L1" V 2913 5450 50  0000 C CNN
F 1 "10uH" V 3004 5450 50  0000 C CNN
F 2 "Inductor_SMD:L_0603_1608Metric_Pad1.05x0.95mm_HandSolder" V 3080 5450 50  0001 C CNN
F 3 "~" H 3150 5450 50  0001 C CNN
	1    3150 5450
	0    1    1    0   
$EndComp
Wire Wire Line
	2450 5450 2850 5450
Wire Wire Line
	3250 5450 3450 5450
Wire Wire Line
	3850 5450 3850 5550
Wire Wire Line
	3450 5550 3450 5450
Connection ~ 3450 5450
Wire Wire Line
	3450 5450 3850 5450
Wire Wire Line
	2850 5550 2850 5450
Connection ~ 2850 5450
Wire Wire Line
	2850 5450 3050 5450
Wire Wire Line
	2850 5750 2850 5850
Wire Wire Line
	3450 5750 3450 5850
Wire Wire Line
	3850 5750 3850 5850
$Comp
L power:GND #PWR0106
U 1 1
P 2850 5850
F 0 "#PWR0106" H 2850 5600 50  0001 C CNN
F 1 "GND" H 2855 5677 50  0000 C CNN
F 2 "" H 2850 5850 50  0001 C CNN
F 3 "" H 2850 5850 50  0001 C CNN
	1    2850 5850
	1    0    0    -1  
$EndComp
$Comp
L power:GND #PWR0107
U 1 1
P 3450 5850
F 0 "#PWR0107" H 3450 5600 50  0001 C CNN
F 1 "GND" H 3455 5677 50  0000 C CNN
F 2 "" H 3450 5850 50  0001 C CNN
F 3 "" H 3450 5850 50  0001 C CNN
	1    3450 5850
	1    0    0    -1  
$EndComp
$Comp
L power:GND #PWR0108
U 1 1
P 3850 5850
F 0 "#PWR0108" H 3850 5600 50  0001 C CNN
F 1 "GND" H 3855 5677 50  0000 C CNN
F 2 "" H 3850 5850 50  0001 C CNN
F 3 "" H 3850 5850 50  0001 C CNN
	1    3850 5850
	1    0    0    -1  
$EndComp
$Comp
L power:+3.3VADC #PWR0109
U 1 1
P 3850 5250
F 0 "#PWR0109" H 4000 5200 50  0001 C CNN
F 1 "+3.3VADC" H 3870 5393 50  0000 C CNN
F 2 "" H 3850 5250 50  0001 C CNN
F 3 "" H 3850 5250 50  0001 C CNN
	1    3850 5250
	1    0    0    -1  
$EndComp
Wire Wire Line
	3850 5250 3850 5450
Connection ~ 3850 5450
$Comp
L power:+3.3VADC #PWR0110
U 1 1
P 8300 4050
F 0 "#PWR0110" H 8450 4000 50  0001 C CNN
F 1 "+3.3VADC" H 8320 4193 50  0000 C CNN
F 2 "" H 8300 4050 50  0001 C CNN
F 3 "" H 8300 4050 50  0001 C CNN
	1    8300 4050
	1    0    0    -1  
$EndComp
Wire Wire Line
	6800 4150 6500 4150
Wire Wire Line
	6500 4150 6500 4050
Wire Wire Line
	6800 3700 6800 4150
Wire Wire Line
	8000 3700 8000 4150
Wire Wire Line
	8000 4150 8300 4150
Wire Wire Line
	8300 4150 8300 4050
$Comp
L power:PWR_FLAG #FLG0101
U 1 1
P 1000 5250
F 0 "#FLG0101" H 1000 5325 50  0001 C CNN
F 1 "PWR_FLAG" H 1000 5424 50  0000 C CNN
F 2 "" H 1000 5250 50  0001 C CNN
F 3 "~" H 1000 5250 50  0001 C CNN
	1    1000 5250
	1    0    0    -1  
$EndComp
Wire Wire Line
	1000 5250 1000 5450
Wire Wire Line
	1000 5450 1450 5450
$Comp
L power:PWR_FLAG #FLG0102
U 1 1
P 4300 5250
F 0 "#FLG0102" H 4300 5325 50  0001 C CNN
F 1 "PWR_FLAG" H 4300 5424 50  0000 C CNN
F 2 "" H 4300 5250 50  0001 C CNN
F 3 "~" H 4300 5250 50  0001 C CNN
	1    4300 5250
	1    0    0    -1  
$EndComp
Wire Wire Line
	3850 5450 4300 5450
Wire Wire Line
	4300 5450 4300 5250
$Comp
L power:PWR_FLAG #FLG0103
U 1 1
P 1000 5700
F 0 "#FLG0103" H 1000 5775 50  0001 C CNN
F 1 "PWR_FLAG" H 1000 5874 50  0000 C CNN
F 2 "" H 1000 5700 50  0001 C CNN
F 3 "~" H 1000 5700 50  0001 C CNN
	1    1000 5700
	1    0    0    -1  
$EndComp
Wire Wire Line
	1450 5800 1000 5800
Wire Wire Line
	1000 5800 1000 5700
Connection ~ 1450 5800
Wire Wire Line
	1450 5800 1450 5850
$Comp
L power:PWR_FLAG #FLG0104
U 1 1
P 3600 2350
F 0 "#FLG0104" H 3600 2425 50  0001 C CNN
F 1 "PWR_FLAG" H 3600 2524 50  0000 C CNN
F 2 "" H 3600 2350 50  0001 C CNN
F 3 "~" H 3600 2350 50  0001 C CNN
	1    3600 2350
	1    0    0    -1  
$EndComp
Wire Wire Line
	3200 2450 3600 2450
Wire Wire Line
	3600 2450 3600 2350
Connection ~ 3200 2450
$EndSCHEMATC
